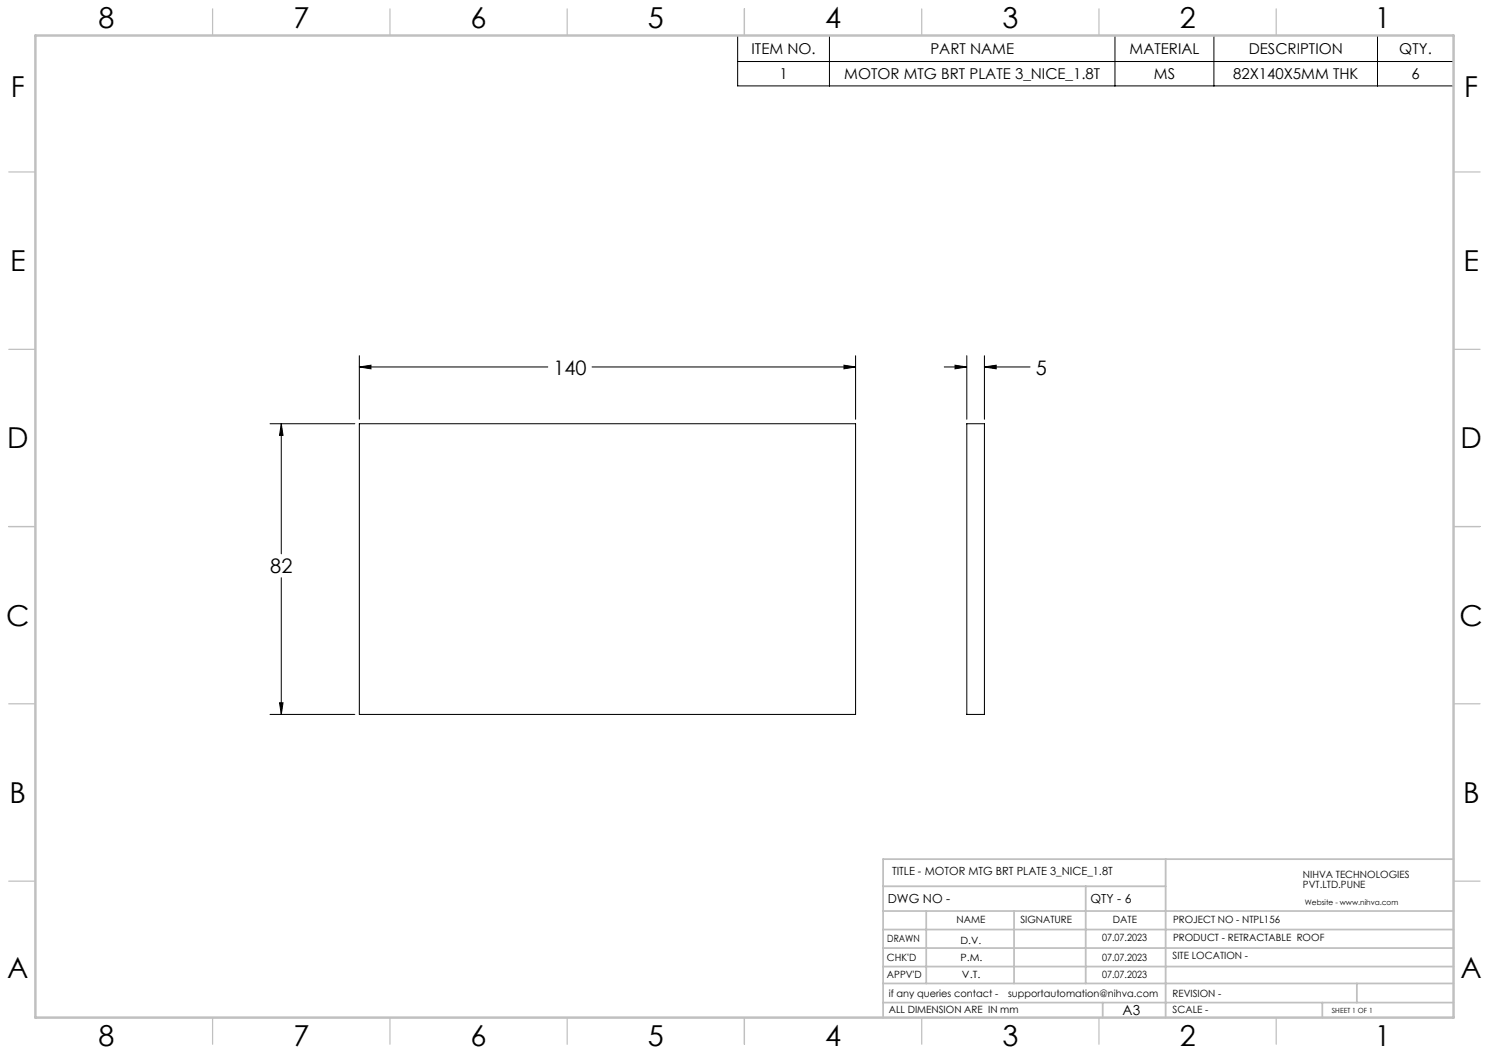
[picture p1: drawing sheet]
<svg xmlns="http://www.w3.org/2000/svg" width="420mm" height="297mm" viewBox="0 0 420 297" stroke-linecap="round" stroke-linejoin="round" font-family="sans-serif">
<g fill="none" stroke="#000" stroke-width=".28">
<path d="M208.1 10h201.9v14.2h-201.9zM208.1 17.4h201.9M234 10v14.2M314.5 10v14.2M342.4 10v14.2M388.5 10v14.2M76.2 119.5h23.9M79.3 119.5l.5 3.3h-1zM79.3 119.5v36.7M101.4 103.5l3.2-.5v1zM101.4 119.5h139.9v82h-139.9zM101.4 100.3v17.9"/>
<path d="M101.4 103.5h53.1M167 103.5h74.3M238.1 103l3.2 .5-3.2 .5zM241.3 100.3v17.9M266.3 103.5h6.4M269.4 103l3.3 .5-3.3 .5zM272.7 100.3v17.9M272.7 119.5h5v82h-5zM277.7 103.5l3.3-.5v1zM277.7 103.5h12.8M277.7 100.3v17.9M79.3 162.9v38.6"/>
<path d="M78.8 198.2h1l-.5 3.3zM76.2 201.5h23.9"/>
</g>
<g fill="none" stroke="#c0c0c0" stroke-width=".35">
<path d="M60 2.5v7.5M110 2.5v7.5M160 2.5v7.5M210 2.5v7.5M260 2.5v7.5M310 2.5v7.5M360 2.5v7.5M2.5 48.5h7.5M410 48.5h7.5M2.5 98.5h7.5M410 98.5h7.5M2.5 148.5h7.5"/>
<path d="M410 148.5h7.5M2.5 198.5h7.5M410 198.5h7.5M2.5 248.5h7.5M410 248.5h7.5M60 287v7.5M110 287v7.5M160 287v7.5M210 287v7.5M260 287v7.5M310 287v7.5M360 287v7.5"/>
</g>
<g fill="none" stroke="#c0c0c0" stroke-width=".5">
<path d="M249.1 257h160.9M249.1 250h79.7M261.3 257v20.4M286 257v20.4M306.2 250v27.4M328.8 242.3v44.7M410 242.3h-160.9v44.7M249.1 272.6h160.9M249.1 267.4h160.9M249.1 262.2h160.9M249.1 277.4h160.9M382.7 277.4v5.4"/>
<path d="M249.1 282.8h160.9M311 282.8v4.2M373 282.8v4.2"/>
</g>
<path d="M10 10h400v277h-400z" fill="none" stroke="#c0c0c0" stroke-width=".7"/>
<path d="M238.1 103l3.2 .5-3.2 .5zM101.4 103.5l3.2-.5v1zM79.3 119.5l.5 3.3h-1zM78.8 198.2h1l-.5 3.3zM269.4 103l3.3 .5-3.3 .5zM277.7 103.5l3.3-.5v1z" fill="#000"/>
<g font-size="8.1">
<text x="27.8" y="8">8</text>
<text x="82.8" y="8">7</text>
<text x="132.8" y="8">6</text>
<text x="182.8" y="8">5</text>
<text x="232.8" y="8">4</text>
<text x="282.8" y="8">3</text>
<text x="332.8" y="8">2</text>
<text x="387.8" y="8">1</text>
<text x="3" y="27.2">F</text>
<text x="413" y="27.2">F</text>
<text x="2.8" y="76.5">E</text>
<text x="412.8" y="76.5">E</text>
<text x="2" y="126.5">D</text>
<text x="412" y="126.5">D</text>
<text x="1.7" y="176.5">C</text>
<text x="411.7" y="176.5">C</text>
<text x="2.7" y="226.5">B</text>
<text x="412.7" y="226.5">B</text>
<text x="2" y="275.7">A</text>
<text x="412" y="275.7">A</text>
<text x="27.8" y="295">8</text>
<text x="82.8" y="295">7</text>
<text x="132.8" y="295">6</text>
<text x="182.8" y="295">5</text>
<text x="232.8" y="295">4</text>
<text x="282.8" y="295">3</text>
<text x="332.8" y="295">2</text>
<text x="387.8" y="295">1</text>
</g>
<g font-size="5.6">
<text x="156.1" y="105.6">140</text>
<text x="292.1" y="105.6">5</text>
<text x="76.2" y="161.7">82</text>
</g>
<g font-size="4.2">
<text x="212" y="15.2">ITEM NO.</text>
<text x="262.4" y="15.2">PART NAME</text>
<text x="318.6" y="15.2">MATERIAL</text>
<text x="352.2" y="15.2">DESCRIPTION</text>
<text x="394.7" y="15.2">QTY.</text>
<text x="219.9" y="22.3">1</text>
<text x="238.1" y="22.3">MOTOR MTG BRT PLATE 3_NICE_1.8T</text>
<text x="325.5" y="22.3">MS</text>
<text x="347.8" y="22.3">82X140X5MM THK</text>
<text x="398.1" y="22.3">6</text>
</g>
<text font-size="3.9" x="316.7" y="286.4">A3</text>
<g font-size="3.5">
<text x="250.4" y="254.8">DWG NO -</text>
<text x="307.6" y="254.8">QTY - 6</text>
</g>
<text font-size="3.2" x="251.6" y="246.9">TITLE - MOTOR MTG BRT PLATE 3_NICE_1.8T</text>
<g font-size="2.8">
<text x="367.5" y="247.7">NIHVA TECHNOLOGIES</text>
<text x="367.5" y="250.5">PVT.LTD.PUNE</text>
<text x="269.8" y="260.4">NAME</text>
<text x="287.8" y="260.4">SIGNATURE</text>
<text x="313.9" y="260.5">DATE</text>
<text x="330.9" y="260.5">PROJECT NO - NTPL156</text>
<text x="250.3" y="265.7">DRAWN</text>
<text x="270.9" y="266.1">D.V.</text>
<text x="310.9" y="265.5">07.07.2023</text>
<text x="330.9" y="265.5">PRODUCT - RETRACTABLE ROOF</text>
<text x="250.2" y="271.1">CHK'D</text>
<text x="250.2" y="275.8">APPV'D</text>
<text x="270.9" y="271.1">P.M.</text>
<text x="271.3" y="275.8">V.T.</text>
<text x="310.9" y="271.1">07.07.2023</text>
<text x="310.9" y="275.8">07.07.2023</text>
<text x="330.7" y="270.6">SITE LOCATION -</text>
<text x="250.7" y="281.1">if any queries contact -</text>
<text x="284.3" y="281.1">supportautomation@nihva.com</text>
<text x="330.7" y="281.1">REVISION -</text>
<text x="250.7" y="285.6">ALL DIMENSION ARE IN mm</text>
<text x="330.7" y="285.6">SCALE -</text>
</g>
<text font-size="2.1" x="368.1" y="255.1">Website - www.nihva.com</text>
<text font-size="2" x="375.7" y="285.6">SHEET 1 OF 1</text>
</svg>
